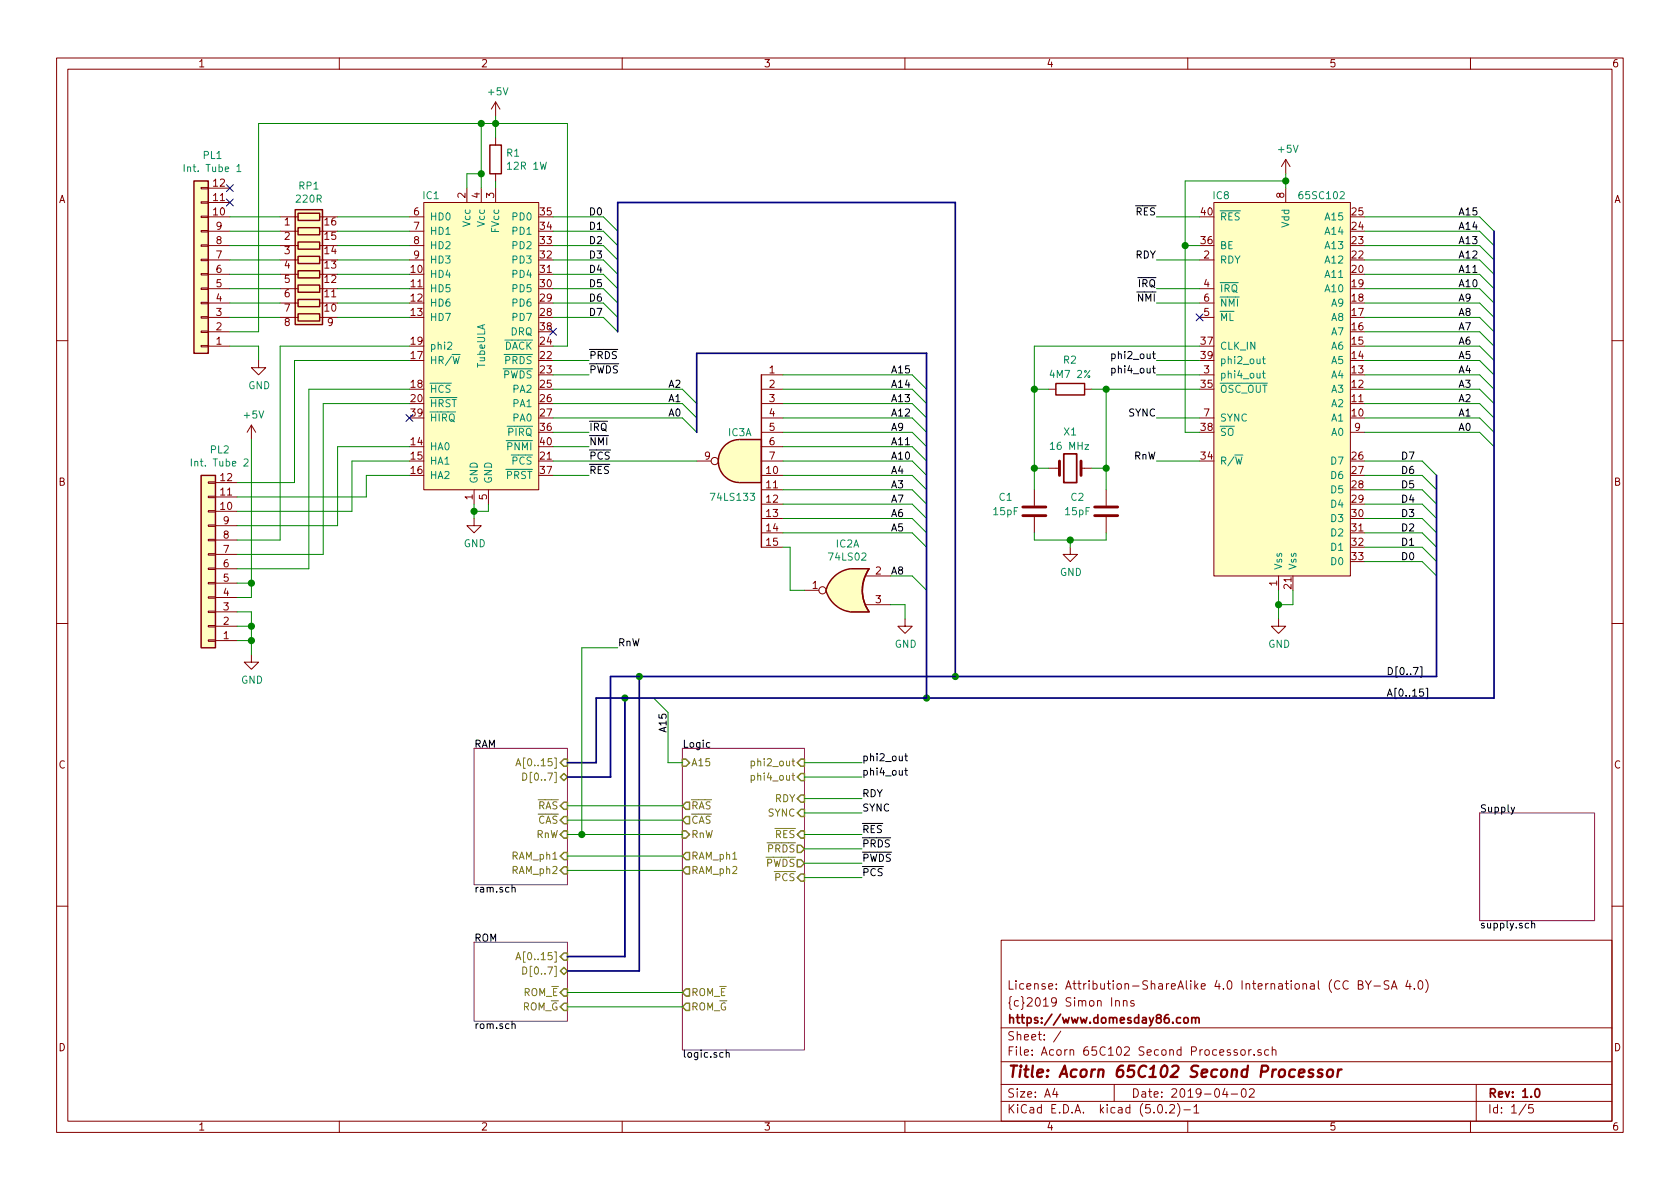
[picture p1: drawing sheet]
EESchema Schematic File Version 4
LIBS:Acorn 65C102 Second Processor-cache
EELAYER 26 0
EELAYER END
$Descr A4 11693 8268
encoding utf-8
Sheet 1 5
Title "Acorn 65C102 Second Processor"
Date "2019-04-02"
Rev "1.0"
Comp "https://www.domesday86.com"
Comment1 "{c}2019 Simon Inns"
Comment2 "License: Attribution-ShareAlike 4.0 International (CC BY-SA 4.0)"
Comment3 ""
Comment4 ""
$EndDescr
$Comp
L Acorn65C102:TubeULA IC?
U 1 1
P 3350 2350
AR Path="/5CA1C99E/5CA99F1F" Ref="IC?"  Part="1" 
AR Path="/6050DCC1/5CA99F1F" Ref="IC?"  Part="1" 
AR Path="/5CA99F1F" Ref="IC1"  Part="1" 
F 0 "IC1" H 3000 3350 50  0000 C CNN
F 1 "TubeULA" V 3350 2300 50  0000 C CNN
F 2 "" H 5550 2650 50  0001 C CNN
F 3 "" H 5550 2650 50  0001 C CNN
	1    3350 2350
	1    0    0    -1  
$EndComp
$Comp
L Device:R_Pack08 RN?
U 1 1
P 2150 1900
AR Path="/5CA1C99E/5CA99F26" Ref="RN?"  Part="1" 
AR Path="/6050DCC1/5CA99F26" Ref="RN?"  Part="1" 
AR Path="/5CA99F26" Ref="RP1"  Part="1" 
F 0 "RP1" V 1533 1900 50  0000 C CNN
F 1 "220R" V 1624 1900 50  0000 C CNN
F 2 "" V 2625 1900 50  0001 C CNN
F 3 "~" H 2150 1900 50  0001 C CNN
	1    2150 1900
	0    1    1    0   
$EndComp
$Comp
L Connector_Generic:Conn_01x12 PL?
U 1 1
P 1400 1900
AR Path="/5CA1C99E/5CA99F2D" Ref="PL?"  Part="1" 
AR Path="/6050DCC1/5CA99F2D" Ref="PL?"  Part="1" 
AR Path="/5CA99F2D" Ref="PL1"  Part="1" 
F 0 "PL1" H 1320 1075 50  0000 C CNN
F 1 "Int. Tube 1" H 1320 1166 50  0000 C CNN
F 2 "" H 1400 1900 50  0001 C CNN
F 3 "~" H 1400 1900 50  0001 C CNN
	1    1400 1900
	-1   0    0    1   
$EndComp
Wire Wire Line
	1600 1500 1950 1500
Wire Wire Line
	1600 1600 1950 1600
Wire Wire Line
	1600 1700 1950 1700
Wire Wire Line
	1600 1800 1950 1800
Wire Wire Line
	1600 1900 1950 1900
Wire Wire Line
	1600 2000 1950 2000
Wire Wire Line
	1600 2100 1950 2100
Wire Wire Line
	1600 2200 1950 2200
Wire Wire Line
	2350 1500 2850 1500
Wire Wire Line
	2350 1600 2850 1600
Wire Wire Line
	2350 1700 2850 1700
Wire Wire Line
	2350 1800 2850 1800
Wire Wire Line
	2350 1900 2850 1900
Wire Wire Line
	2350 2000 2850 2000
Wire Wire Line
	2350 2100 2850 2100
Wire Wire Line
	2350 2200 2850 2200
Wire Wire Line
	3250 1300 3250 1200
Wire Wire Line
	3350 1300 3350 1200
Wire Wire Line
	1600 2300 1800 2300
Wire Wire Line
	1600 2400 1800 2400
Wire Wire Line
	1800 2400 1800 2500
$Comp
L power:GND #PWR?
U 1 1
P 1800 2500
AR Path="/5CA1C99E/5CA99F49" Ref="#PWR?"  Part="1" 
AR Path="/6050DCC1/5CA99F49" Ref="#PWR?"  Part="1" 
AR Path="/5CA99F49" Ref="#PWR0101"  Part="1" 
F 0 "#PWR0101" H 1800 2250 50  0001 C CNN
F 1 "GND" H 1805 2327 50  0000 C CNN
F 2 "" H 1800 2500 50  0001 C CNN
F 3 "" H 1800 2500 50  0001 C CNN
	1    1800 2500
	1    0    0    -1  
$EndComp
Wire Wire Line
	2850 3100 2350 3100
Wire Wire Line
	2350 3100 2350 3650
Wire Wire Line
	2850 3200 2450 3200
Wire Wire Line
	2450 3200 2450 3550
Wire Wire Line
	2850 3300 2550 3300
Wire Wire Line
	2550 3300 2550 3450
Wire Wire Line
	2850 2500 2050 2500
Wire Wire Line
	2050 2500 2050 3350
Wire Wire Line
	2850 2700 2150 2700
Wire Wire Line
	2150 2700 2150 3950
Wire Wire Line
	3850 2400 3950 2400
Wire Wire Line
	2850 2400 1950 2400
Wire Wire Line
	1950 2400 1950 3750
Wire Wire Line
	2850 2800 2250 2800
Wire Wire Line
	2250 2800 2250 3850
NoConn ~ 2850 2900
NoConn ~ 3850 2300
$Comp
L power:GND #PWR?
U 1 1
P 3300 3600
AR Path="/5CA1C99E/5CA99F60" Ref="#PWR?"  Part="1" 
AR Path="/6050DCC1/5CA99F60" Ref="#PWR?"  Part="1" 
AR Path="/5CA99F60" Ref="#PWR0102"  Part="1" 
F 0 "#PWR0102" H 3300 3350 50  0001 C CNN
F 1 "GND" H 3305 3427 50  0000 C CNN
F 2 "" H 3300 3600 50  0001 C CNN
F 3 "" H 3300 3600 50  0001 C CNN
	1    3300 3600
	1    0    0    -1  
$EndComp
Wire Wire Line
	3300 3500 3300 3550
$Comp
L power:+5V #PWR?
U 1 1
P 3450 800
AR Path="/5CA1C99E/5CA99F67" Ref="#PWR?"  Part="1" 
AR Path="/6050DCC1/5CA99F67" Ref="#PWR?"  Part="1" 
AR Path="/5CA99F67" Ref="#PWR0103"  Part="1" 
F 0 "#PWR0103" H 3450 650 50  0001 C CNN
F 1 "+5V" H 3465 973 50  0000 C CNN
F 2 "" H 3450 800 50  0001 C CNN
F 3 "" H 3450 800 50  0001 C CNN
	1    3450 800 
	1    0    0    -1  
$EndComp
Wire Wire Line
	3450 1300 3450 1250
Wire Wire Line
	3450 950  3450 850 
Text Label 4650 2700 0    50   ~ 0
A2
Text Label 4650 2800 0    50   ~ 0
A1
Text Label 4650 2900 0    50   ~ 0
A0
Wire Wire Line
	3850 1500 4200 1500
Wire Wire Line
	3850 1600 4200 1600
Wire Wire Line
	3850 1700 4200 1700
Wire Wire Line
	3850 1800 4200 1800
Wire Wire Line
	3850 1900 4200 1900
Wire Wire Line
	3850 2000 4200 2000
Wire Wire Line
	3850 2100 4200 2100
Wire Wire Line
	3850 2200 4200 2200
Text Label 4200 1500 2    50   ~ 0
D0
Text Label 4200 1600 2    50   ~ 0
D1
Text Label 4200 1700 2    50   ~ 0
D2
Text Label 4200 1800 2    50   ~ 0
D3
Text Label 4200 1900 2    50   ~ 0
D4
Text Label 4200 2000 2    50   ~ 0
D5
Text Label 4200 2100 2    50   ~ 0
D6
Text Label 4200 2200 2    50   ~ 0
D7
Wire Wire Line
	3850 3300 4100 3300
Wire Wire Line
	3850 3000 4100 3000
Wire Wire Line
	3850 3100 4100 3100
Wire Wire Line
	3850 2500 4100 2500
Wire Wire Line
	3850 2600 4100 2600
$Comp
L Device:R R?
U 1 1
P 3450 1100
AR Path="/5CA1C99E/5CA99F87" Ref="R?"  Part="1" 
AR Path="/6050DCC1/5CA99F87" Ref="R?"  Part="1" 
AR Path="/5CA99F87" Ref="R1"  Part="1" 
F 0 "R1" H 3520 1146 50  0000 L CNN
F 1 "12R 1W" H 3520 1055 50  0000 L CNN
F 2 "" V 3380 1100 50  0001 C CNN
F 3 "~" H 3450 1100 50  0001 C CNN
	1    3450 1100
	1    0    0    -1  
$EndComp
$Comp
L power:+5V #PWR?
U 1 1
P 1750 3050
AR Path="/5CA1C99E/5CA99F8E" Ref="#PWR?"  Part="1" 
AR Path="/6050DCC1/5CA99F8E" Ref="#PWR?"  Part="1" 
AR Path="/5CA99F8E" Ref="#PWR0104"  Part="1" 
F 0 "#PWR0104" H 1750 2900 50  0001 C CNN
F 1 "+5V" H 1765 3223 50  0000 C CNN
F 2 "" H 1750 3050 50  0001 C CNN
F 3 "" H 1750 3050 50  0001 C CNN
	1    1750 3050
	1    0    0    -1  
$EndComp
$Comp
L power:GND #PWR?
U 1 1
P 1750 4550
AR Path="/5CA1C99E/5CA99F94" Ref="#PWR?"  Part="1" 
AR Path="/6050DCC1/5CA99F94" Ref="#PWR?"  Part="1" 
AR Path="/5CA99F94" Ref="#PWR0105"  Part="1" 
F 0 "#PWR0105" H 1750 4300 50  0001 C CNN
F 1 "GND" H 1755 4377 50  0000 C CNN
F 2 "" H 1750 4550 50  0001 C CNN
F 3 "" H 1750 4550 50  0001 C CNN
	1    1750 4550
	1    0    0    -1  
$EndComp
NoConn ~ 1600 1300
NoConn ~ 1600 1400
Wire Wire Line
	1800 850  3350 850 
Wire Wire Line
	1800 850  1800 2300
Connection ~ 3450 850 
Wire Wire Line
	3450 850  3450 800 
Wire Wire Line
	3450 850  3950 850 
Wire Wire Line
	3950 850  3950 2400
Wire Wire Line
	3250 1200 3350 1200
Wire Wire Line
	3350 1200 3350 850 
Connection ~ 3350 1200
Connection ~ 3350 850 
Wire Wire Line
	3350 850  3450 850 
$Comp
L Connector_Generic:Conn_01x12 PL?
U 1 1
P 1450 3950
AR Path="/5CA1C99E/5CA99FA7" Ref="PL?"  Part="1" 
AR Path="/6050DCC1/5CA99FA7" Ref="PL?"  Part="1" 
AR Path="/5CA99FA7" Ref="PL2"  Part="1" 
F 0 "PL2" H 1370 3125 50  0000 C CNN
F 1 "Int. Tube 2" H 1370 3216 50  0000 C CNN
F 2 "" H 1450 3950 50  0001 C CNN
F 3 "~" H 1450 3950 50  0001 C CNN
	1    1450 3950
	-1   0    0    1   
$EndComp
Wire Wire Line
	1650 3350 2050 3350
Wire Wire Line
	2550 3450 1650 3450
Wire Wire Line
	1650 3550 2450 3550
Wire Wire Line
	2350 3650 1650 3650
Wire Wire Line
	1650 3750 1950 3750
Wire Wire Line
	1650 3850 2250 3850
Wire Wire Line
	1650 3950 2150 3950
Wire Wire Line
	1650 4050 1750 4050
Wire Wire Line
	1750 4050 1750 3050
Wire Wire Line
	1650 4150 1750 4150
Wire Wire Line
	1750 4150 1750 4050
Connection ~ 1750 4050
Wire Wire Line
	1650 4250 1750 4250
Wire Wire Line
	1750 4250 1750 4350
Wire Wire Line
	1650 4350 1750 4350
Connection ~ 1750 4350
Wire Wire Line
	1750 4350 1750 4450
Wire Wire Line
	1650 4450 1750 4450
Connection ~ 1750 4450
Wire Wire Line
	1750 4450 1750 4550
Wire Wire Line
	3300 3550 3400 3550
Wire Wire Line
	3400 3550 3400 3500
Connection ~ 3300 3550
Wire Wire Line
	3300 3550 3300 3600
Entry Wire Line
	4200 1500 4300 1600
Entry Wire Line
	4200 1600 4300 1700
Entry Wire Line
	4200 1700 4300 1800
Entry Wire Line
	4200 1800 4300 1900
Entry Wire Line
	4200 1900 4300 2000
Entry Wire Line
	4200 2000 4300 2100
Entry Wire Line
	4200 2100 4300 2200
Entry Wire Line
	4200 2200 4300 2300
Wire Wire Line
	3850 2700 4750 2700
Wire Wire Line
	3850 2800 4750 2800
Wire Wire Line
	3850 2900 4750 2900
Entry Wire Line
	4750 2700 4850 2800
Entry Wire Line
	4750 2800 4850 2900
Entry Wire Line
	4750 2900 4850 3000
$Comp
L 74xx:74LS133 IC?
U 1 1
P 5150 3200
AR Path="/5CA1C99E/5CA99FD7" Ref="IC?"  Part="1" 
AR Path="/6050DCC1/5CA99FD7" Ref="IC?"  Part="1" 
AR Path="/5CA99FD7" Ref="IC3"  Part="1" 
F 0 "IC3" H 5150 3400 50  0000 C CNN
F 1 "74LS133" H 5200 2950 50  0000 C CNN
F 2 "" H 5150 3200 50  0001 C CNN
F 3 "http://www.ti.com/lit/gpn/sn74LS133" H 5150 3200 50  0001 C CNN
	1    5150 3200
	-1   0    0    -1  
$EndComp
$Comp
L 74xx:74LS02 IC?
U 1 1
P 5900 4100
AR Path="/5CA1C99E/5CA99FDE" Ref="IC?"  Part="1" 
AR Path="/6050DCC1/5CA99FDE" Ref="IC?"  Part="1" 
AR Path="/5CA99FDE" Ref="IC2"  Part="1" 
F 0 "IC2" H 5900 4425 50  0000 C CNN
F 1 "74LS02" H 5900 4334 50  0000 C CNN
F 2 "" H 5900 4100 50  0001 C CNN
F 3 "http://www.ti.com/lit/gpn/sn74ls02" H 5900 4100 50  0001 C CNN
	1    5900 4100
	-1   0    0    -1  
$EndComp
Text Label 6200 2600 0    50   ~ 0
A15
Text Label 6200 2700 0    50   ~ 0
A14
Text Label 6200 2800 0    50   ~ 0
A13
Text Label 6200 2900 0    50   ~ 0
A12
Text Label 6200 3100 0    50   ~ 0
A11
Text Label 6200 3200 0    50   ~ 0
A10
Text Label 6200 3300 0    50   ~ 0
A4
Text Label 6200 3000 0    50   ~ 0
A9
Text Label 6200 3400 0    50   ~ 0
A3
Text Label 6200 3500 0    50   ~ 0
A7
Text Label 6200 3600 0    50   ~ 0
A6
Text Label 6200 3700 0    50   ~ 0
A5
Wire Wire Line
	6200 4200 6300 4200
Wire Wire Line
	6300 4200 6300 4300
$Comp
L power:GND #PWR?
U 1 1
P 6300 4300
AR Path="/5CA1C99E/5CA99FFF" Ref="#PWR?"  Part="1" 
AR Path="/6050DCC1/5CA99FFF" Ref="#PWR?"  Part="1" 
AR Path="/5CA99FFF" Ref="#PWR0106"  Part="1" 
F 0 "#PWR0106" H 6300 4050 50  0001 C CNN
F 1 "GND" H 6305 4127 50  0000 C CNN
F 2 "" H 6300 4300 50  0001 C CNN
F 3 "" H 6300 4300 50  0001 C CNN
	1    6300 4300
	1    0    0    -1  
$EndComp
Wire Wire Line
	6200 4000 6350 4000
Text Label 6200 4000 0    50   ~ 0
A8
Wire Wire Line
	4850 3200 3850 3200
Wire Wire Line
	5600 4100 5500 4100
Wire Wire Line
	5500 3800 5450 3800
Entry Wire Line
	6350 2600 6450 2700
Entry Wire Line
	6350 2700 6450 2800
Entry Wire Line
	6350 2800 6450 2900
Entry Wire Line
	6350 2900 6450 3000
Entry Wire Line
	6350 3000 6450 3100
Entry Wire Line
	6350 3100 6450 3200
Entry Wire Line
	6350 3200 6450 3300
Entry Wire Line
	6350 3300 6450 3400
Entry Wire Line
	6350 3400 6450 3500
Entry Wire Line
	6350 3500 6450 3600
Entry Wire Line
	6350 3600 6450 3700
Entry Wire Line
	6350 3700 6450 3800
Entry Wire Line
	6350 4000 6450 4100
Wire Bus Line
	4850 2450 6450 2450
$Comp
L Acorn65C102:65SC102 IC?
U 1 1
P 8950 2700
AR Path="/5CA1C99E/5CAA1F22" Ref="IC?"  Part="1" 
AR Path="/612282F6/5CAA1F22" Ref="IC?"  Part="1" 
AR Path="/5CAA1F22" Ref="IC8"  Part="1" 
F 0 "IC8" H 8500 4050 50  0000 C CNN
F 1 "65SC102" H 9200 4050 50  0000 C CNN
F 2 "" V 9650 2450 50  0001 C CNN
F 3 "" V 9650 2450 50  0001 C CNN
	1    8950 2700
	1    0    0    -1  
$EndComp
Text Label 10150 3000 0    50   ~ 0
A0
Text Label 10150 2900 0    50   ~ 0
A1
Text Label 10150 2800 0    50   ~ 0
A2
Wire Wire Line
	9500 3200 9900 3200
Wire Wire Line
	9500 3300 9900 3300
Wire Wire Line
	9500 3400 9900 3400
Wire Wire Line
	9500 3500 9900 3500
Wire Wire Line
	9500 3600 9900 3600
Wire Wire Line
	9500 3700 9900 3700
Wire Wire Line
	9500 3800 9900 3800
Wire Wire Line
	9500 3900 9900 3900
Text Label 9750 3200 0    50   ~ 0
D7
Text Label 9750 3300 0    50   ~ 0
D6
Text Label 9750 3400 0    50   ~ 0
D5
Text Label 9750 3500 0    50   ~ 0
D4
Text Label 9750 3600 0    50   ~ 0
D3
Text Label 9750 3700 0    50   ~ 0
D2
Text Label 9750 3800 0    50   ~ 0
D1
Text Label 9750 3900 0    50   ~ 0
D0
Wire Wire Line
	8350 1500 8050 1500
Wire Wire Line
	8350 2000 8050 2000
Wire Wire Line
	8350 2100 8050 2100
Wire Wire Line
	8350 1800 8050 1800
NoConn ~ 8350 2200
Wire Wire Line
	8350 1700 8250 1700
Wire Wire Line
	8350 3000 8250 3000
$Comp
L power:GND #PWR?
U 1 1
P 8900 4300
AR Path="/5CA1C99E/5CAA1F47" Ref="#PWR?"  Part="1" 
AR Path="/612282F6/5CAA1F47" Ref="#PWR?"  Part="1" 
AR Path="/5CAA1F47" Ref="#PWR0107"  Part="1" 
F 0 "#PWR0107" H 8900 4050 50  0001 C CNN
F 1 "GND" H 8905 4127 50  0000 C CNN
F 2 "" H 8900 4300 50  0001 C CNN
F 3 "" H 8900 4300 50  0001 C CNN
	1    8900 4300
	1    0    0    -1  
$EndComp
Wire Wire Line
	8900 4100 8900 4200
$Comp
L Device:Crystal X?
U 1 1
P 7450 3250
AR Path="/5CA1C99E/5CAA1F51" Ref="X?"  Part="1" 
AR Path="/612282F6/5CAA1F51" Ref="X?"  Part="1" 
AR Path="/5CAA1F51" Ref="X1"  Part="1" 
F 0 "X1" H 7500 3000 50  0000 R CNN
F 1 "16 MHz" H 7600 3100 50  0000 R CNN
F 2 "" H 7450 3250 50  0001 C CNN
F 3 "~" H 7450 3250 50  0001 C CNN
	1    7450 3250
	-1   0    0    1   
$EndComp
$Comp
L Device:R R?
U 1 1
P 7450 2700
AR Path="/5CA1C99E/5CAA1F58" Ref="R?"  Part="1" 
AR Path="/612282F6/5CAA1F58" Ref="R?"  Part="1" 
AR Path="/5CAA1F58" Ref="R2"  Part="1" 
F 0 "R2" V 7650 2650 50  0000 L CNN
F 1 "4M7 2%" V 7550 2550 50  0000 L CNN
F 2 "" V 7380 2700 50  0001 C CNN
F 3 "~" H 7450 2700 50  0001 C CNN
	1    7450 2700
	0    -1   -1   0   
$EndComp
$Comp
L Device:C C?
U 1 1
P 7200 3550
AR Path="/5CA1C99E/5CAA1F62" Ref="C?"  Part="1" 
AR Path="/612282F6/5CAA1F62" Ref="C?"  Part="1" 
AR Path="/5CAA1F62" Ref="C1"  Part="1" 
F 0 "C1" H 7000 3650 50  0000 C CNN
F 1 "15pF" H 7000 3550 50  0000 C CNN
F 2 "" H 7238 3400 50  0001 C CNN
F 3 "~" H 7200 3550 50  0001 C CNN
	1    7200 3550
	1    0    0    -1  
$EndComp
$Comp
L Device:C C?
U 1 1
P 7700 3550
AR Path="/5CA1C99E/5CAA1F69" Ref="C?"  Part="1" 
AR Path="/612282F6/5CAA1F69" Ref="C?"  Part="1" 
AR Path="/5CAA1F69" Ref="C2"  Part="1" 
F 0 "C2" H 7500 3650 50  0000 C CNN
F 1 "15pF" H 7500 3550 50  0000 C CNN
F 2 "" H 7738 3400 50  0001 C CNN
F 3 "~" H 7700 3550 50  0001 C CNN
	1    7700 3550
	1    0    0    -1  
$EndComp
$Comp
L power:GND #PWR?
U 1 1
P 7450 3800
AR Path="/5CA1C99E/5CAA1F7A" Ref="#PWR?"  Part="1" 
AR Path="/612282F6/5CAA1F7A" Ref="#PWR?"  Part="1" 
AR Path="/5CAA1F7A" Ref="#PWR0108"  Part="1" 
F 0 "#PWR0108" H 7450 3550 50  0001 C CNN
F 1 "GND" H 7455 3627 50  0000 C CNN
F 2 "" H 7450 3800 50  0001 C CNN
F 3 "" H 7450 3800 50  0001 C CNN
	1    7450 3800
	1    0    0    -1  
$EndComp
Text Label 10150 2700 0    50   ~ 0
A3
Text Label 10150 2600 0    50   ~ 0
A4
Text Label 10150 2500 0    50   ~ 0
A5
Text Label 10150 2400 0    50   ~ 0
A6
Text Label 10150 2300 0    50   ~ 0
A7
Text Label 10150 2200 0    50   ~ 0
A8
Text Label 10150 2100 0    50   ~ 0
A9
Text Label 10150 2000 0    50   ~ 0
A10
Text Label 10150 1900 0    50   ~ 0
A11
Text Label 10150 1800 0    50   ~ 0
A12
Text Label 10150 1700 0    50   ~ 0
A13
Text Label 10150 1600 0    50   ~ 0
A14
Text Label 10150 1500 0    50   ~ 0
A15
Wire Wire Line
	9000 4100 9000 4200
Wire Wire Line
	9000 4200 8900 4200
Connection ~ 8900 4200
$Comp
L power:+5V #PWR?
U 1 1
P 8950 1200
AR Path="/5CA1C99E/5CAA1F90" Ref="#PWR?"  Part="1" 
AR Path="/612282F6/5CAA1F90" Ref="#PWR?"  Part="1" 
AR Path="/5CAA1F90" Ref="#PWR0109"  Part="1" 
F 0 "#PWR0109" H 8950 1050 50  0001 C CNN
F 1 "+5V" H 8965 1373 50  0000 C CNN
F 2 "" H 8950 1200 50  0001 C CNN
F 3 "" H 8950 1200 50  0001 C CNN
	1    8950 1200
	1    0    0    -1  
$EndComp
Wire Wire Line
	8950 1300 8950 1250
Wire Wire Line
	8050 3200 8350 3200
Wire Wire Line
	8350 2500 8050 2500
Wire Wire Line
	8350 2600 8050 2600
Wire Wire Line
	9500 1500 10300 1500
Entry Wire Line
	10300 1500 10400 1600
Entry Wire Line
	10300 1600 10400 1700
Entry Wire Line
	10300 1700 10400 1800
Entry Wire Line
	10300 1800 10400 1900
Entry Wire Line
	10300 1900 10400 2000
Entry Wire Line
	10300 2000 10400 2100
Entry Wire Line
	10300 2100 10400 2200
Entry Wire Line
	10300 2200 10400 2300
Entry Wire Line
	10300 2300 10400 2400
Entry Wire Line
	10300 2400 10400 2500
Entry Wire Line
	10300 2500 10400 2600
Entry Wire Line
	10300 2600 10400 2700
Entry Wire Line
	10300 2700 10400 2800
Entry Wire Line
	10300 2800 10400 2900
Entry Wire Line
	10300 2900 10400 3000
Entry Wire Line
	10300 3000 10400 3100
Entry Wire Line
	9900 3200 10000 3300
Entry Wire Line
	9900 3300 10000 3400
Entry Wire Line
	9900 3400 10000 3500
Entry Wire Line
	9900 3500 10000 3600
Entry Wire Line
	9900 3600 10000 3700
Entry Wire Line
	9900 3700 10000 3800
Entry Wire Line
	9900 3800 10000 3900
Entry Wire Line
	9900 3900 10000 4000
Wire Wire Line
	9500 3000 10300 3000
Wire Wire Line
	9500 2900 10300 2900
Wire Wire Line
	9500 2800 10300 2800
Wire Wire Line
	9500 1600 10300 1600
Wire Wire Line
	9500 1700 10300 1700
Wire Wire Line
	9500 1800 10300 1800
Wire Wire Line
	9500 1900 10300 1900
Wire Wire Line
	9500 2000 10300 2000
Wire Wire Line
	9500 2100 10300 2100
Wire Wire Line
	9500 2200 10300 2200
Wire Wire Line
	9500 2300 10300 2300
Wire Wire Line
	9500 2400 10300 2400
Wire Wire Line
	9500 2500 10300 2500
Wire Wire Line
	9500 2600 10300 2600
Wire Wire Line
	9500 2700 10300 2700
Text Label 9650 4850 0    50   ~ 0
A[0..15]
Text Label 9650 4700 0    50   ~ 0
D[0..7]
Wire Wire Line
	7600 2700 7700 2700
Wire Wire Line
	8350 2400 7200 2400
Wire Wire Line
	7200 2400 7200 2700
Wire Wire Line
	7700 3400 7700 3250
Connection ~ 7700 2700
Wire Wire Line
	7700 2700 8350 2700
Wire Wire Line
	7300 2700 7200 2700
Connection ~ 7200 2700
Wire Wire Line
	7200 2700 7200 3250
Wire Wire Line
	7300 3250 7200 3250
Connection ~ 7200 3250
Wire Wire Line
	7200 3250 7200 3400
Wire Wire Line
	7600 3250 7700 3250
Connection ~ 7700 3250
Wire Wire Line
	7700 3250 7700 2700
Wire Wire Line
	7200 3700 7200 3750
Wire Wire Line
	7200 3750 7450 3750
Wire Wire Line
	7450 3750 7450 3800
Wire Wire Line
	7700 3700 7700 3750
Wire Wire Line
	7700 3750 7450 3750
Connection ~ 7450 3750
Text Label 4100 2500 0    50   ~ 0
~PRDS
Text Label 4100 2600 0    50   ~ 0
~PWDS
Text Label 4100 3000 0    50   ~ 0
~IRQ
Text Label 4100 3100 0    50   ~ 0
~NMI
Text Label 4100 3300 0    50   ~ 0
~RES
Text Label 8050 1500 2    50   ~ 0
~RES
Text Label 8050 1800 2    50   ~ 0
RDY
Text Label 8050 2000 2    50   ~ 0
~IRQ
Text Label 8050 2100 2    50   ~ 0
~NMI
Text Label 8050 2900 2    50   ~ 0
SYNC
Text Label 8050 3200 2    50   ~ 0
RnW
Text Label 8050 2500 2    50   ~ 0
phi2_out
Text Label 8050 2600 2    50   ~ 0
phi4_out
Text Label 4100 3200 0    50   ~ 0
~PCS
Wire Wire Line
	8050 2900 8250 2900
Wire Wire Line
	8250 1700 8250 1250
Wire Wire Line
	8250 1250 8950 1250
Connection ~ 8250 1700
Connection ~ 8950 1250
Wire Wire Line
	8950 1250 8950 1200
Wire Wire Line
	8900 4200 8900 4300
$Sheet
S 3300 5200 650  950 
U 60A406AC
F0 "RAM" 50
F1 "ram.sch" 50
F2 "D[0..7]" B R 3950 5400 50 
F3 "~RAS" I R 3950 5600 50 
F4 "~CAS" I R 3950 5700 50 
F5 "RnW" I R 3950 5800 50 
F6 "RAM_ph1" I R 3950 5950 50 
F7 "RAM_ph2" I R 3950 6050 50 
F8 "A[0..15]" I R 3950 5300 50 
$EndSheet
$Sheet
S 3300 6550 650  550 
U 60E959E4
F0 "ROM" 50
F1 "rom.sch" 50
F2 "A[0..15]" I R 3950 6650 50 
F3 "D[0..7]" B R 3950 6750 50 
F4 "ROM_~E" I R 3950 6900 50 
F5 "ROM_~G" I R 3950 7000 50 
$EndSheet
$Sheet
S 10300 5650 800  750 
U 60EB0BAD
F0 "Supply" 50
F1 "supply.sch" 50
$EndSheet
$Sheet
S 4750 5200 850  2100
U 60EDAE70
F0 "Logic" 50
F1 "logic.sch" 50
F2 "~CAS" O L 4750 5700 50 
F3 "~PCS" I R 5600 6100 50 
F4 "ROM_~G" O L 4750 7000 50 
F5 "ROM_~E" O L 4750 6900 50 
F6 "RDY" I R 5600 5550 50 
F7 "phi2_out" I R 5600 5300 50 
F8 "phi4_out" I R 5600 5400 50 
F9 "SYNC" I R 5600 5650 50 
F10 "~RES" I R 5600 5800 50 
F11 "~PRDS" O R 5600 5900 50 
F12 "~PWDS" O R 5600 6000 50 
F13 "~RAS" O L 4750 5600 50 
F14 "RnW" I L 4750 5800 50 
F15 "A15" I L 4750 5300 50 
F16 "RAM_ph2" O L 4750 6050 50 
F17 "RAM_ph1" O L 4750 5950 50 
$EndSheet
Wire Wire Line
	8250 2900 8350 2900
Wire Wire Line
	5450 2600 6350 2600
Wire Wire Line
	5450 2700 6350 2700
Wire Wire Line
	5450 2800 6350 2800
Wire Wire Line
	5450 2900 6350 2900
Wire Wire Line
	5450 3100 6350 3100
Wire Wire Line
	5450 3200 6350 3200
Wire Wire Line
	5450 3300 6350 3300
Wire Wire Line
	5450 3400 6350 3400
Wire Wire Line
	5450 3500 6350 3500
Wire Wire Line
	5450 3600 6350 3600
Wire Wire Line
	5450 3700 6350 3700
Wire Wire Line
	5450 3000 6350 3000
Wire Wire Line
	5500 3800 5500 4100
Wire Bus Line
	10000 4700 6650 4700
Wire Bus Line
	10400 4850 6450 4850
Connection ~ 6450 4850
Wire Bus Line
	6650 1400 6650 4700
Wire Bus Line
	4300 1400 6650 1400
Connection ~ 6650 4700
Wire Bus Line
	6650 4700 4450 4700
Wire Bus Line
	3950 5300 4150 5300
Wire Bus Line
	4150 5300 4150 4850
Wire Bus Line
	3950 5400 4250 5400
Wire Bus Line
	4250 5400 4250 4700
Wire Bus Line
	3950 6650 4350 6650
Wire Bus Line
	4350 6650 4350 4850
Connection ~ 4350 4850
Wire Bus Line
	4350 4850 4150 4850
Wire Bus Line
	3950 6750 4450 6750
Wire Bus Line
	4450 6750 4450 4700
Connection ~ 4450 4700
Wire Bus Line
	4450 4700 4250 4700
Wire Wire Line
	3950 7000 4750 7000
Wire Wire Line
	4750 6900 3950 6900
Wire Wire Line
	3950 6050 4750 6050
Wire Wire Line
	4750 5950 3950 5950
Wire Wire Line
	4750 5800 4050 5800
Wire Wire Line
	3950 5700 4750 5700
Wire Wire Line
	4750 5600 3950 5600
Wire Wire Line
	4050 5800 4050 4500
Wire Wire Line
	4050 4500 4300 4500
Connection ~ 4050 5800
Wire Wire Line
	4050 5800 3950 5800
Text Label 4300 4500 0    50   ~ 0
RnW
Entry Wire Line
	4550 4850 4650 4950
Wire Wire Line
	4750 5300 4650 5300
Wire Wire Line
	4650 5300 4650 4950
Text Label 4650 4950 3    50   ~ 0
A15
Wire Wire Line
	5600 5300 6000 5300
Wire Wire Line
	6000 5400 5600 5400
Wire Wire Line
	5600 5550 6000 5550
Wire Wire Line
	6000 5650 5600 5650
Wire Wire Line
	5600 5800 6000 5800
Wire Wire Line
	5600 5900 6000 5900
Wire Wire Line
	5600 6000 6000 6000
Wire Wire Line
	5600 6100 6000 6100
Text Label 6000 5300 0    50   ~ 0
phi2_out
Text Label 6000 5400 0    50   ~ 0
phi4_out
Text Label 6000 5550 0    50   ~ 0
RDY
Text Label 6000 5650 0    50   ~ 0
SYNC
Text Label 6000 5800 0    50   ~ 0
~RES
Text Label 6000 5900 0    50   ~ 0
~PRDS
Text Label 6000 6000 0    50   ~ 0
~PWDS
Text Label 6000 6100 0    50   ~ 0
~PCS
Wire Bus Line
	4350 4850 6450 4850
Wire Bus Line
	4850 2450 4850 3000
Wire Bus Line
	4300 1400 4300 2300
Wire Bus Line
	10000 3300 10000 4700
Wire Bus Line
	6450 2450 6450 4850
Wire Bus Line
	10400 1600 10400 4850
Wire Wire Line
	8250 1700 8250 3000
$EndSCHEMATC
